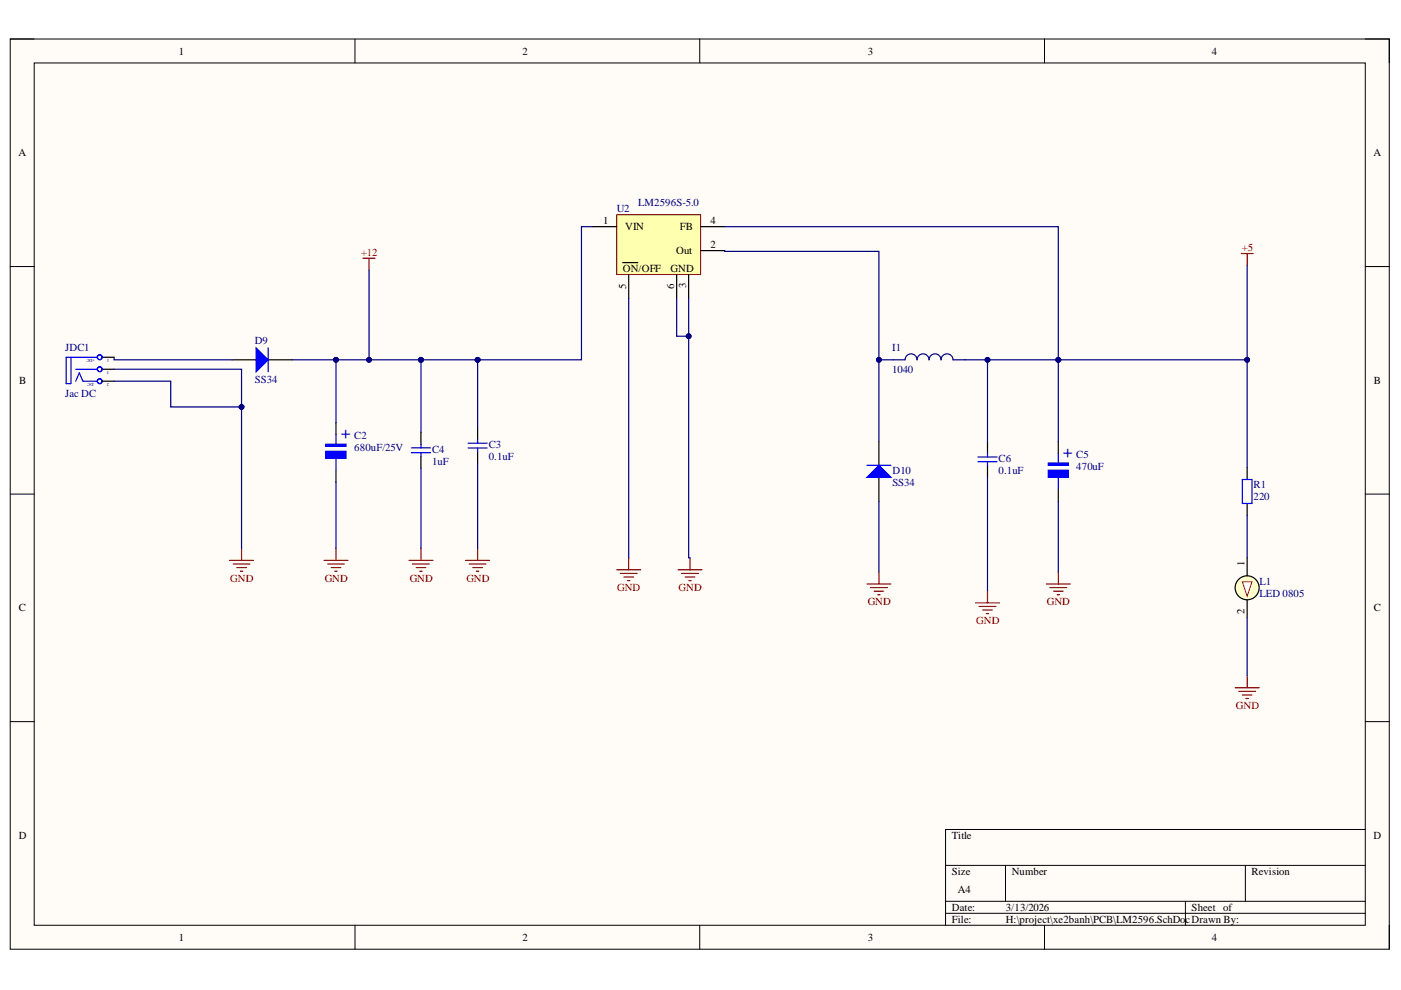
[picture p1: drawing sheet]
<svg xmlns="http://www.w3.org/2000/svg" width="297mm" height="210mm" viewBox="0 0 297 210" stroke-linecap="round" stroke-linejoin="round" font-family="sans-serif">
<path d="M2.2 8.3h292.4v193h-292.4z" fill-rule="evenodd" fill="#fffcf8"/>
<path d="M2.2 8.3h292.4v193h-292.4z" fill="none" stroke="#000" stroke-width=".21"/>
<path d="M7.3 13.4h282.2v182.8h-282.2z" fill-rule="evenodd" fill="#fffcf8"/>
<g fill="none" stroke="#000" stroke-width=".21">
<path d="M2.2 8.3h5.1M7.3 13.4h282.2v182.8h-282.2zM75.3 8.3v5M148.4 8.3v5M221.5 8.3v5.1M289.5 8.3h5.1v5.1M2.2 56.5h5.1M289.5 56.5h5.1M2.2 104.8h5.1M289.5 104.8h5.1M2.2 153h5.1M289.5 153h5.1"/>
<path d="M289.5 175.9h-89v20.3M75.3 196.2v5.1M148.4 196.2v5.1M200.5 183.5h89M200.5 191.1h89M200.5 193.6h89M213.2 183.5v7.6M221.5 196.2v5.1M251.3 191.1v5.1M264 183.5v7.6M294.6 196.2v5.1"/>
</g>
<path d="M186.3 93.6v5.1M186.3 101.2v5.1" fill="none" stroke="#000" stroke-width=".25"/>
<path d="M183.8 101.2l2.5-2.5 2.6 2.5z" fill="#00f"/>
<path d="M183.8 98.7h5.1M183.8 101.2l2.5-2.5 2.6 2.5z" fill="none" stroke="#00f" stroke-width=".25"/>
<path d="M69.1 95.7h4.3v1.5h-4.3z" fill-rule="evenodd" fill="#00f"/>
<path d="M69.1 95.7h4.3v1.5h-4.3z" fill="none" stroke="#00f" stroke-width=".21"/>
<path d="M69.1 94.2h4.3v.5h-4.3z" fill-rule="evenodd" fill="#00f"/>
<path d="M69.1 94.2h4.3v.5h-4.3z" fill="none" stroke="#00f" stroke-width=".21"/>
<path d="M71.2 92.1v2.1M71.2 97.2v2.4" fill="none" stroke="#00f" stroke-width=".25"/>
<path d="M71.2 89.6v2.5M71.2 99.7v2.6" fill="none" stroke="#000" stroke-width=".25"/>
<path d="M222.2 99.7h4.3v1.5h-4.3z" fill-rule="evenodd" fill="#00f"/>
<path d="M222.2 99.7h4.3v1.5h-4.3z" fill="none" stroke="#00f" stroke-width=".21"/>
<path d="M222.2 98.2h4.3v.5h-4.3z" fill-rule="evenodd" fill="#00f"/>
<path d="M222.2 98.2h4.3v.5h-4.3z" fill="none" stroke="#00f" stroke-width=".21"/>
<g fill="none" stroke="#00f" stroke-width=".25">
<path d="M15 75.7v5.6h-1v-5.6h6.6M16.1 78.3h4.5M16.1 80.8l.7-1.8 .8 1.8h3M87.2 96h4.1M87.2 95h4.1M89.3 94.2v.8M89.3 96v.7M99.2 95h4.1M99.2 94h4.1M101.3 93.2v.8M101.3 95v.7M207.3 97.9h4.1"/>
<path d="M207.3 96.9h4.1M209.4 96.1v.8M209.4 97.9v.8M224.4 96.1v2.1M224.4 101.2v2.4"/>
<circle cx="21.1" cy="75.7" r=".51"/>
<circle cx="21.1" cy="78.3" r=".51"/>
<circle cx="21.1" cy="80.8" r=".51"/>
</g>
<g fill="none" stroke="#000" stroke-width=".25">
<path d="M21.6 75.7h2.6M21.6 78.3h2.6M49.2 76.3h5.1M56.8 76.3h5.1M21.6 80.8h2.6M89.3 91.7v2.5M89.3 96.7v2.6M101.3 90.7v2.5M101.3 95.7v2.6M209.4 93.6v2.5M209.4 98.7v2.5M224.4 93.6v2.5"/>
<path d="M224.4 103.7v2.6"/>
</g>
<path d="M189.3 76.3h2.6a1.27 1.27 0 0 1 1.3-1.3 1.27 1.27 0 0 1 1.2 1.3 1.27 1.27 0 0 1 1.3-1.3 1.27 1.27 0 0 1 1.3 1.3 1.27 1.27 0 0 1 1.2-1.3 1.27 1.27 0 0 1 1.3 1.3 1.27 1.27 0 0 1 1.3-1.3 1.27 1.27 0 0 1 1.3 1.3h2.5" fill="none" stroke="#000080" stroke-width=".25"/>
<g fill="none" stroke="#800000" stroke-width=".25">
<path d="M263.2 53.8h2.5M264.4 53.8v2.5M48.7 118.8h5.1M49.4 119.6h3.6M51.2 116.3v2.5M68.7 118.8h5.1M69.5 119.6h3.5M71.2 116.3v2.5M86.7 118.8h5.1M87.5 119.6h3.5M89.3 116.3v2.5M98.7 118.8h5.1"/>
<path d="M99.5 119.6h3.5M101.3 116.3v2.5M50.2 120.3h2M51 121.1h.5M70.2 120.3h2.1M71 121.1h.5M88.2 120.3h2.1M89 121.1h.5M100.2 120.3h2.1M101 121.1h.5M183.8 123.8h5.1M184.6 124.6h3.5"/>
<path d="M185.3 125.3h2.1M186.1 126.1h.5M186.3 121.3v2.5M206.8 127.8h5.1M207.6 128.6h3.5M208.4 129.3h2M209.1 130.1h.5M209.4 125.3v2.5M221.8 123.8h5.1M222.6 124.6h3.6M223.4 125.3h2M224.1 126.1h.5"/>
<path d="M224.4 121.3v2.5M261.9 145.8h5.1M262.6 146.6h3.6M263.4 147.3h2M264.2 148.1h.5M264.4 143.3v2.5"/>
</g>
<path d="M54.3 73.7l2.5 2.6-2.5 2.5z" fill="#00f"/>
<path d="M54.3 73.7l2.5 2.6-2.5 2.5zM56.8 73.7v5.1" fill="none" stroke="#00f" stroke-width=".25"/>
<path d="M130.8 45.5h17.7v12.7h-17.7z" fill-rule="evenodd" fill="#ffffb0"/>
<path d="M130.8 45.5h17.7v12.7h-17.7z" fill="none" stroke="#800000" stroke-width=".21"/>
<path d="M125.7 48.1h5.1M132 55.7h3.2M133.3 58.2v5.1M143.5 58.2v5.1M146 58.2v5.1M148.5 48.1h5.1M148.5 53.1h5.1M264.4 99.1v2.6M264.4 106.7v2.6" fill="none" stroke="#000" stroke-width=".25"/>
<path d="M77 54.8h2.5M78.2 54.8v2.5M133.3 118.3v2.5M146.3 118.3v2.5M130.8 120.8h5M131.5 121.6h3.6M132.3 122.3h2M133 123.1h.5M143.8 120.8h5M144.5 121.6h3.6M145.3 122.3h2M146.1 123.1h.5" fill="none" stroke="#800000" stroke-width=".25"/>
<path d="M263.4 101.7h2v5h-2z" fill="none" stroke="#00f" stroke-width=".25"/>
<circle cx="264.4" cy="124.6" r="2.54" fill="#ffc"/>
<circle cx="264.4" cy="124.6" r="2.54" fill="none" stroke="#000" stroke-width=".25"/>
<path d="M263.4 123.4h2l-1 3z" fill="#f8fcff"/>
<path d="M263.4 123.4h2l-1 3z" fill="none" stroke="#f00" stroke-width=".21"/>
<path d="M264.4 118.3v3.8M264.4 127.2v3.8" fill="none" stroke="#000" stroke-width=".25"/>
<path d="M224.4 76.3v17.3M186.3 106.3v15" fill="none" stroke="#000080" stroke-width=".25"/>
<circle cx="224.4" cy="76.3" r=".51" fill="#000080"/>
<circle cx="224.4" cy="76.3" r=".51" fill="none" stroke="#000080" stroke-width=".21"/>
<path d="M209.4 76.3v17.3M224.4 106.3v15" fill="none" stroke="#000080" stroke-width=".25"/>
<circle cx="209.4" cy="76.3" r=".51" fill="#000080"/>
<circle cx="209.4" cy="76.3" r=".51" fill="none" stroke="#000080" stroke-width=".21"/>
<path d="M24.2 80.8h12v5.5h15" fill="none" stroke="#000080" stroke-width=".25"/>
<circle cx="51.2" cy="86.3" r=".51" fill="#000080"/>
<circle cx="51.2" cy="86.3" r=".51" fill="none" stroke="#000080" stroke-width=".21"/>
<path d="M264.4 56.3v20" fill="none" stroke="#000080" stroke-width=".25"/>
<circle cx="264.4" cy="76.3" r=".51" fill="#000080"/>
<circle cx="264.4" cy="76.3" r=".51" fill="none" stroke="#000080" stroke-width=".21"/>
<path d="M24.2 75.7v.6h25M71.2 76.3v13.3" fill="none" stroke="#000080" stroke-width=".25"/>
<circle cx="71.2" cy="76.3" r=".51" fill="#000080"/>
<circle cx="71.2" cy="76.3" r=".51" fill="none" stroke="#000080" stroke-width=".21"/>
<path d="M153.6 48.1h70.8v28.2M89.3 99.3v17M101.3 98.3v18M71.2 102.3v14" fill="none" stroke="#000080" stroke-width=".25"/>
<circle cx="224.4" cy="76.3" r=".51" fill="#000080"/>
<circle cx="224.4" cy="76.3" r=".51" fill="none" stroke="#000080" stroke-width=".21"/>
<path d="M153.6 53.1v.2h32.7v23" fill="none" stroke="#000080" stroke-width=".25"/>
<circle cx="186.3" cy="76.3" r=".51" fill="#000080"/>
<circle cx="186.3" cy="76.3" r=".51" fill="none" stroke="#000080" stroke-width=".21"/>
<path d="M189.3 76.3h-3v17.3" fill="none" stroke="#000080" stroke-width=".25"/>
<circle cx="186.3" cy="76.3" r=".51" fill="#000080"/>
<circle cx="186.3" cy="76.3" r=".51" fill="none" stroke="#000080" stroke-width=".21"/>
<path d="M133.3 63.3v55M143.5 63.3v8h2.5" fill="none" stroke="#000080" stroke-width=".25"/>
<circle cx="146" cy="71.3" r=".51" fill="#000080"/>
<circle cx="146" cy="71.3" r=".51" fill="none" stroke="#000080" stroke-width=".21"/>
<path d="M24.2 78.3h27v38" fill="none" stroke="#000080" stroke-width=".25"/>
<circle cx="51.2" cy="86.3" r=".51" fill="#000080"/>
<circle cx="51.2" cy="86.3" r=".51" fill="none" stroke="#000080" stroke-width=".21"/>
<path d="M61.9 76.3h27.4" fill="none" stroke="#000080" stroke-width=".25"/>
<circle cx="71.2" cy="76.3" r=".51" fill="#000080"/>
<circle cx="71.2" cy="76.3" r=".51" fill="none" stroke="#000080" stroke-width=".21"/>
<circle cx="78.2" cy="76.3" r=".51" fill="#000080"/>
<circle cx="78.2" cy="76.3" r=".51" fill="none" stroke="#000080" stroke-width=".21"/>
<circle cx="89.3" cy="76.3" r=".51" fill="#000080"/>
<circle cx="89.3" cy="76.3" r=".51" fill="none" stroke="#000080" stroke-width=".21"/>
<path d="M146 63.3v55h.3" fill="none" stroke="#000080" stroke-width=".25"/>
<circle cx="146" cy="71.3" r=".51" fill="#000080"/>
<circle cx="146" cy="71.3" r=".51" fill="none" stroke="#000080" stroke-width=".21"/>
<path d="M101.3 76.3v14.4" fill="none" stroke="#000080" stroke-width=".25"/>
<circle cx="101.3" cy="76.3" r=".51" fill="#000080"/>
<circle cx="101.3" cy="76.3" r=".51" fill="none" stroke="#000080" stroke-width=".21"/>
<path d="M89.3 76.3h12" fill="none" stroke="#000080" stroke-width=".25"/>
<circle cx="89.3" cy="76.3" r=".51" fill="#000080"/>
<circle cx="89.3" cy="76.3" r=".51" fill="none" stroke="#000080" stroke-width=".21"/>
<circle cx="101.3" cy="76.3" r=".51" fill="#000080"/>
<circle cx="101.3" cy="76.3" r=".51" fill="none" stroke="#000080" stroke-width=".21"/>
<path d="M125.7 48.1h-2.4v28.2h-22" fill="none" stroke="#000080" stroke-width=".25"/>
<circle cx="101.3" cy="76.3" r=".51" fill="#000080"/>
<circle cx="101.3" cy="76.3" r=".51" fill="none" stroke="#000080" stroke-width=".21"/>
<path d="M89.3 76.3v15.4" fill="none" stroke="#000080" stroke-width=".25"/>
<circle cx="89.3" cy="76.3" r=".51" fill="#000080"/>
<circle cx="89.3" cy="76.3" r=".51" fill="none" stroke="#000080" stroke-width=".21"/>
<path d="M78.2 57.3v19" fill="none" stroke="#000080" stroke-width=".25"/>
<circle cx="78.2" cy="76.3" r=".51" fill="#000080"/>
<circle cx="78.2" cy="76.3" r=".51" fill="none" stroke="#000080" stroke-width=".21"/>
<path d="M204.6 76.3h59.8v22.8" fill="none" stroke="#000080" stroke-width=".25"/>
<circle cx="209.4" cy="76.3" r=".51" fill="#000080"/>
<circle cx="209.4" cy="76.3" r=".51" fill="none" stroke="#000080" stroke-width=".21"/>
<circle cx="224.4" cy="76.3" r=".51" fill="#000080"/>
<circle cx="224.4" cy="76.3" r=".51" fill="none" stroke="#000080" stroke-width=".21"/>
<circle cx="264.4" cy="76.3" r=".51" fill="#000080"/>
<circle cx="264.4" cy="76.3" r=".51" fill="none" stroke="#000080" stroke-width=".21"/>
<path d="M209.4 101.2v24.1M264.4 109.3v9M264.4 131v12.3" fill="none" stroke="#000080" stroke-width=".25"/>
<g font-size="3.6" fill="#00f">
<text x="74.3" y="93.1" transform="rotate(-90 74.3 93.1)">+</text>
<text x="227.4" y="97.2" transform="rotate(-90 227.4 97.2)">+</text>
</g>
<g font-size="2.3">
<text x="37.9" y="11.6">1</text>
<text x="110.8" y="11.6">2</text>
<text x="184" y="11.6">3</text>
<text x="257" y="11.6">4</text>
<text x="3.9" y="33.1">A</text>
<text x="291.2" y="33.1">A</text>
<text x="127.9" y="47.6">1</text>
<text x="150.6" y="47.6">4</text>
<text x="132.5" y="48.8">VIN</text>
<text x="143.4" y="53.9">Out</text>
<text x="144.1" y="48.8">FB</text>
<text x="150.6" y="52.6">2</text>
<text x="132" y="57.7">ON/OFF</text>
<text x="142.2" y="57.7">GND</text>
<text x="132.8" y="61.3" transform="rotate(-90 132.8 61.3)">5</text>
<text x="142.9" y="61.3" transform="rotate(-90 142.9 61.3)">6</text>
<text x="145.5" y="61.2" transform="rotate(-90 145.5 61.2)">3</text>
<text x="4.1" y="81.4">B</text>
<text x="291.3" y="81.4">B</text>
<text x="263.9" y="120" transform="rotate(-90 263.9 120)">1</text>
<text x="4" y="129.6">C</text>
<text x="263.9" y="130.3" transform="rotate(-90 263.9 130.3)">2</text>
<text x="291.3" y="129.6">C</text>
<text x="4" y="177.8">D</text>
<text x="201.8" y="177.8">Title</text>
<text x="291.2" y="177.8">D</text>
<text x="201.8" y="185.5">Size</text>
<text x="214.5" y="185.5">Number</text>
<text x="265.3" y="185.5">Revision</text>
<text x="203.1" y="189.3">A4</text>
<text x="201.8" y="193.1">Date:</text>
<text x="201.8" y="195.7">File:</text>
<text x="213.2" y="193.1">3/13/2026</text>
<text x="213.2" y="195.7">H:\project\xe2banh\PCB\LM2596.SchDocDrawn By:</text>
<text x="252.6" y="193.1">Sheet of</text>
<text x="37.9" y="199.5">1</text>
<text x="110.8" y="199.5">2</text>
<text x="184" y="199.5">3</text>
<text x="257" y="199.5">4</text>
</g>
<g font-size="2.3" fill="#000080">
<text x="130.8" y="44.9">U2</text>
<text x="135.3" y="43.8">LM2596S-5.0</text>
<text x="13.8" y="74.4">JDC1</text>
<text x="54" y="73">D9</text>
<text x="189.1" y="74.5">I1</text>
<text x="54" y="81.1">SS34</text>
<text x="189.1" y="79.1">1040</text>
<text x="13.8" y="84.1">Jac DC</text>
<text x="75.1" y="93.1">C2</text>
<text x="75.1" y="95.6">680uF/25V</text>
<text x="91.6" y="96">C4</text>
<text x="103.6" y="95">C3</text>
<text x="91.6" y="98.5">1uF</text>
<text x="103.6" y="97.5">0.1uF</text>
<text x="189.2" y="100.4">D10</text>
<text x="211.7" y="97.9">C6</text>
<text x="211.7" y="100.4">0.1uF</text>
<text x="228.2" y="97.2">C5</text>
<text x="228.2" y="99.7">470uF</text>
<text x="189.2" y="103">SS34</text>
<text x="265.8" y="103.4">R1</text>
<text x="265.8" y="105.9">220</text>
<text x="267" y="124.1">L1</text>
<text x="267" y="126.6">LED 0805</text>
</g>
<g font-size="2.3" fill="#800000">
<text x="263.3" y="53.2">+5</text>
<text x="76.5" y="54.2">+12</text>
<text x="48.8" y="123.3">GND</text>
<text x="68.8" y="123.3">GND</text>
<text x="86.9" y="123.3">GND</text>
<text x="98.9" y="123.3">GND</text>
<text x="130.8" y="125.4">GND</text>
<text x="143.9" y="125.4">GND</text>
<text x="184" y="128.3">GND</text>
<text x="221.9" y="128.3">GND</text>
<text x="207" y="132.4">GND</text>
<text x="262" y="150.4">GND</text>
</g>
<g font-size=".9" fill="#000080">
<text x="20.1" y="76.2" transform="rotate(-180 20.1 76.2)">+DC</text>
<text x="23.2" y="76.2" transform="rotate(-180 23.2 76.2)">1</text>
<text x="20.1" y="81.3" transform="rotate(-180 20.1 81.3)">-DC</text>
<text x="23.2" y="81.3" transform="rotate(-180 23.2 81.3)">2</text>
<text x="23.2" y="78.7" transform="rotate(-180 23.2 78.7)">3</text>
</g>
</svg>
